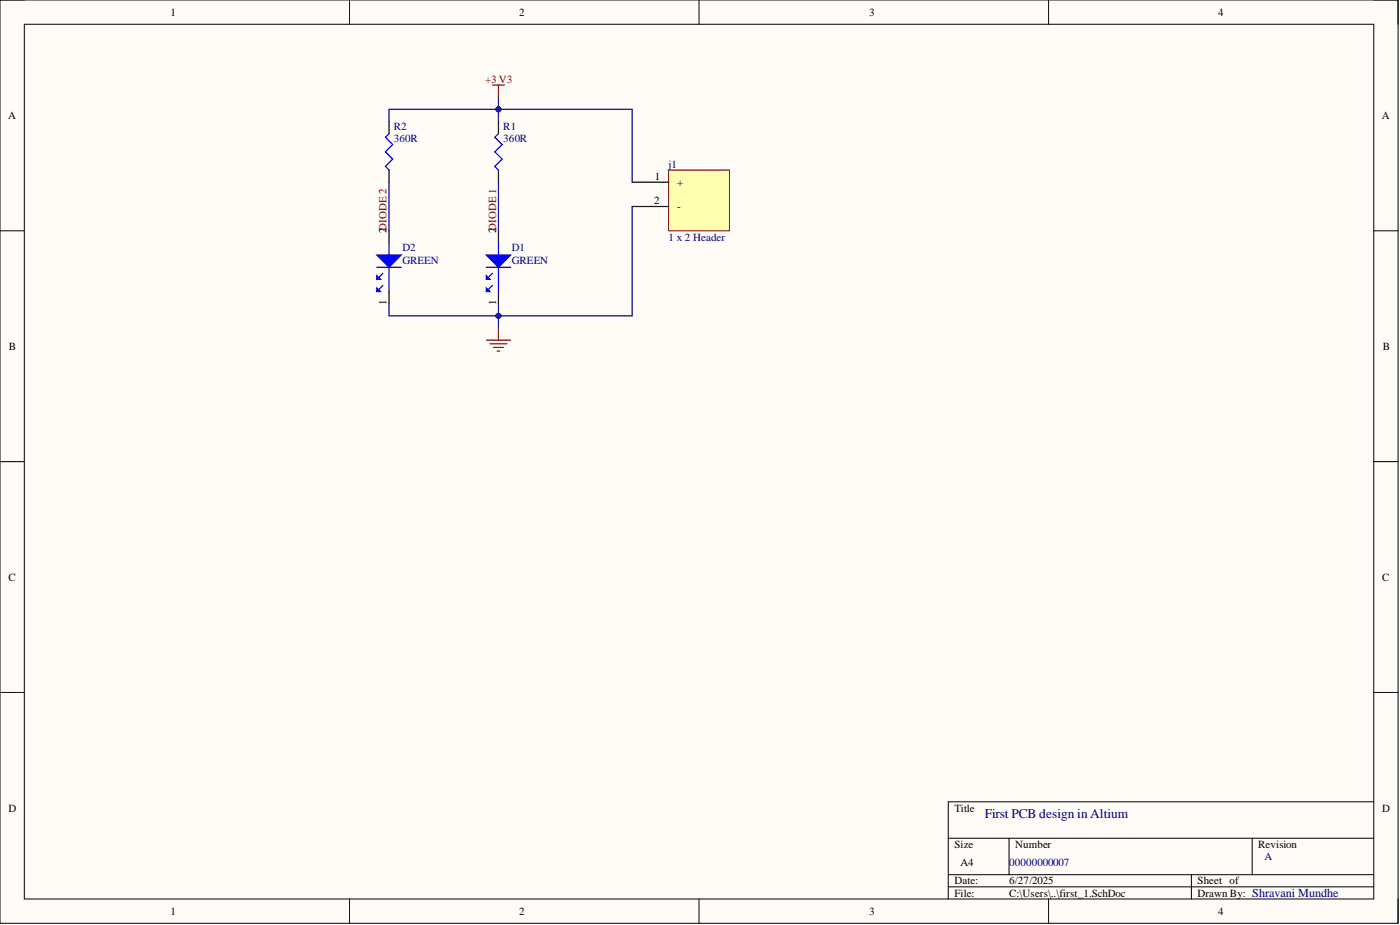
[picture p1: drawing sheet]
<svg xmlns="http://www.w3.org/2000/svg" width="292mm" height="193mm" viewBox="0 0 292 193" stroke-linecap="round" stroke-linejoin="round" font-family="sans-serif">
<path d="M0 0h291.7v192.6h-291.7z" fill-rule="evenodd" fill="#fffcf8"/>
<path d="M0 0h291.7v192.6h-291.7z" fill="none" stroke="#000" stroke-width=".21"/>
<path d="M5.1 5.1h281.5v182.4h-281.5z" fill-rule="evenodd" fill="#fffcf8"/>
<g fill="none" stroke="#000" stroke-width=".21">
<path d="M0 0h5.1M72.9 0v5.1M145.8 0v5.1M218.8 0v5.1M286.6 0h5.1v5.1M5.1 5.1h281.5v182.4h-281.5zM0 48.1h5.1M286.6 48.1h5.1M0 96.3h5.1M286.6 96.3h5.1M0 144.5h5.1M286.6 144.5h5.1"/>
<path d="M197.8 174.9h88.8M210.5 174.9v7.6M261.3 174.9v7.6M286.6 167.3h-88.8v20.2M72.9 187.5v5.1M145.8 187.5v5.1M197.8 182.5h88.8M197.8 185h88.8M218.8 187.5v5.1M248.6 182.5v5M291.7 187.5v5.1"/>
</g>
<path d="M139.5 35.5h12.7v12.6h-12.7z" fill-rule="evenodd" fill="#ffffb0"/>
<path d="M139.5 35.5h12.7v12.6h-12.7z" fill="none" stroke="#800000" stroke-width=".21"/>
<path d="M104 25.3v2.6M104 35.5v2.5M131.9 38h7.6M104 48.1v2.6M131.9 43.1h7.6M104 60.8v2.6" fill="none" stroke="#000" stroke-width=".25"/>
<path d="M104 27.9l-.8 .7 1.6 1.6-1.6 1.5 1.6 1.5-1.6 1.5 .8 .8M101.5 55.8h5M104 50.7v2.5M104 55.8v5" fill="none" stroke="#00f" stroke-width=".25"/>
<path d="M101.5 53.2h5l-2.5 2.6z" fill="#00f"/>
<path d="M101.5 53.2h5l-2.5 2.6z" fill="none" stroke="#00f" stroke-width=".25"/>
<path d="M101.5 57.5l.7 .8h-.7z" fill="#00f"/>
<path d="M101.5 57.5l.7 .8h-.7zM102.7 57l-1.2 1.3" fill="none" stroke="#00f" stroke-width=".25"/>
<path d="M101.5 60.1l.7 .7h-.7z" fill="#00f"/>
<path d="M102.7 59.6l-1.2 1.2M101.5 60.1l.7 .7h-.7z" fill="none" stroke="#00f" stroke-width=".25"/>
<path d="M104 25.3v-2.5h27.9v15.2" fill="none" stroke="#000080" stroke-width=".25"/>
<circle cx="104" cy="22.8" r=".51" fill="#000080"/>
<circle cx="104" cy="22.8" r=".51" fill="none" stroke="#000080" stroke-width=".21"/>
<path d="M104 38v10.1M131.9 43.1v22.8h-27.9v-2.5" fill="none" stroke="#000080" stroke-width=".25"/>
<circle cx="104" cy="65.9" r=".51" fill="#000080"/>
<circle cx="104" cy="65.9" r=".51" fill="none" stroke="#000080" stroke-width=".21"/>
<path d="M104 65.9v2.5" fill="none" stroke="#000080" stroke-width=".25"/>
<circle cx="104" cy="65.9" r=".51" fill="#000080"/>
<circle cx="104" cy="65.9" r=".51" fill="none" stroke="#000080" stroke-width=".21"/>
<path d="M104 20.3v2.5" fill="none" stroke="#000080" stroke-width=".25"/>
<circle cx="104" cy="22.8" r=".51" fill="#000080"/>
<circle cx="104" cy="22.8" r=".51" fill="none" stroke="#000080" stroke-width=".21"/>
<path d="M102.7 17.7h2.6M104 17.7v2.6M101.5 71h5M102.2 71.7h3.6M103 72.5h2M103.7 73.2h.6M104 68.4v2.6" fill="none" stroke="#800000" stroke-width=".25"/>
<path d="M81.2 48.1v2.6M81.2 60.8v2.6" fill="none" stroke="#000" stroke-width=".25"/>
<path d="M78.6 55.8h5.1M81.2 50.7v2.5M81.2 55.8v5" fill="none" stroke="#00f" stroke-width=".25"/>
<path d="M78.6 53.2h5.1l-2.5 2.6z" fill="#00f"/>
<path d="M78.6 53.2h5.1l-2.5 2.6z" fill="none" stroke="#00f" stroke-width=".25"/>
<path d="M78.6 57.5l.8 .8h-.8z" fill="#00f"/>
<path d="M78.6 57.5l.8 .8h-.8zM79.9 57l-1.3 1.3" fill="none" stroke="#00f" stroke-width=".25"/>
<path d="M78.6 60.1l.8 .7h-.8z" fill="#00f"/>
<path d="M81.2 27.9l-.8 .7 1.5 1.6-1.5 1.5 1.5 1.5-1.5 1.5 .8 .8M79.9 59.6l-1.3 1.2M78.6 60.1l.8 .7h-.8z" fill="none" stroke="#00f" stroke-width=".25"/>
<path d="M81.2 38v10.1M104 22.8h-22.8v2.5" fill="none" stroke="#000080" stroke-width=".25"/>
<path d="M81.2 25.3v2.6M81.2 35.5v2.5" fill="none" stroke="#000" stroke-width=".25"/>
<circle cx="104" cy="22.8" r=".51" fill="#000080"/>
<circle cx="104" cy="22.8" r=".51" fill="none" stroke="#000080" stroke-width=".21"/>
<path d="M81.2 63.4v2.5h22.8" fill="none" stroke="#000080" stroke-width=".25"/>
<circle cx="104" cy="65.9" r=".51" fill="#000080"/>
<circle cx="104" cy="65.9" r=".51" fill="none" stroke="#000080" stroke-width=".21"/>
<text font-size="2.8" fill="#000080" x="205.5" y="170.7">First PCB design in Altium</text>
<g font-size="2.3">
<text x="35.6" y="3.3">1</text>
<text x="108.3" y="3.3">2</text>
<text x="181.4" y="3.3">3</text>
<text x="254.2" y="3.3">4</text>
<text x="1.7" y="24.8">A</text>
<text x="288.3" y="24.8">A</text>
<text x="136.6" y="37.5">1</text>
<text x="141.3" y="38.8">+</text>
<text x="136.5" y="42.6">2</text>
<text x="141.3" y="43.8">-</text>
<text x="80.7" y="48.7" transform="rotate(-90 80.7 48.7)">2DIODE 2</text>
<text x="103.5" y="48.7" transform="rotate(-90 103.5 48.7)">2DIODE 1</text>
<text x="80.7" y="63.7" transform="rotate(-90 80.7 63.7)">1</text>
<text x="103.5" y="63.7" transform="rotate(-90 103.5 63.7)">1</text>
<text x="1.9" y="73">B</text>
<text x="288.5" y="73">B</text>
<text x="1.8" y="121.1">C</text>
<text x="288.4" y="121.1">C</text>
<text x="1.8" y="169.3">D</text>
<text x="199.1" y="169.3">Title</text>
<text x="288.4" y="169.3">D</text>
<text x="199.1" y="176.9">Size</text>
<text x="211.8" y="176.9">Number</text>
<text x="262.5" y="176.9">Revision</text>
<text x="199.1" y="184.5">Date:</text>
<text x="200.4" y="180.7">A4</text>
<text x="210.5" y="184.5">6/27/2025</text>
<text x="249.8" y="184.5">Sheet of</text>
<text x="35.6" y="190.8">1</text>
<text x="108.3" y="190.8">2</text>
<text x="181.4" y="190.8">3</text>
<text x="199.1" y="187">File:</text>
<text x="210.5" y="187">C:\Users\..\first_1.SchDoc</text>
<text x="249.8" y="187">Drawn By: Shravani Mundhe</text>
<text x="254.2" y="190.8">4</text>
</g>
<text font-size="2.3" fill="#800000" x="101.2" y="17.2">+3 V3</text>
<g font-size="2.3" fill="#000080">
<text x="82.2" y="27.1">R2</text>
<text x="82.2" y="29.6">360R</text>
<text x="105" y="27.1">R1</text>
<text x="105" y="29.6">360R</text>
<text x="139.5" y="35">j1</text>
<text x="84" y="52.5">D2</text>
<text x="106.8" y="52.5">D1</text>
<text x="139.5" y="50.2">1 x 2 Header</text>
<text x="84" y="55">GREEN</text>
<text x="106.8" y="55">GREEN</text>
<text x="263.8" y="179.4">A</text>
<text x="210.5" y="180.7">00000000007</text>
</g>
</svg>
